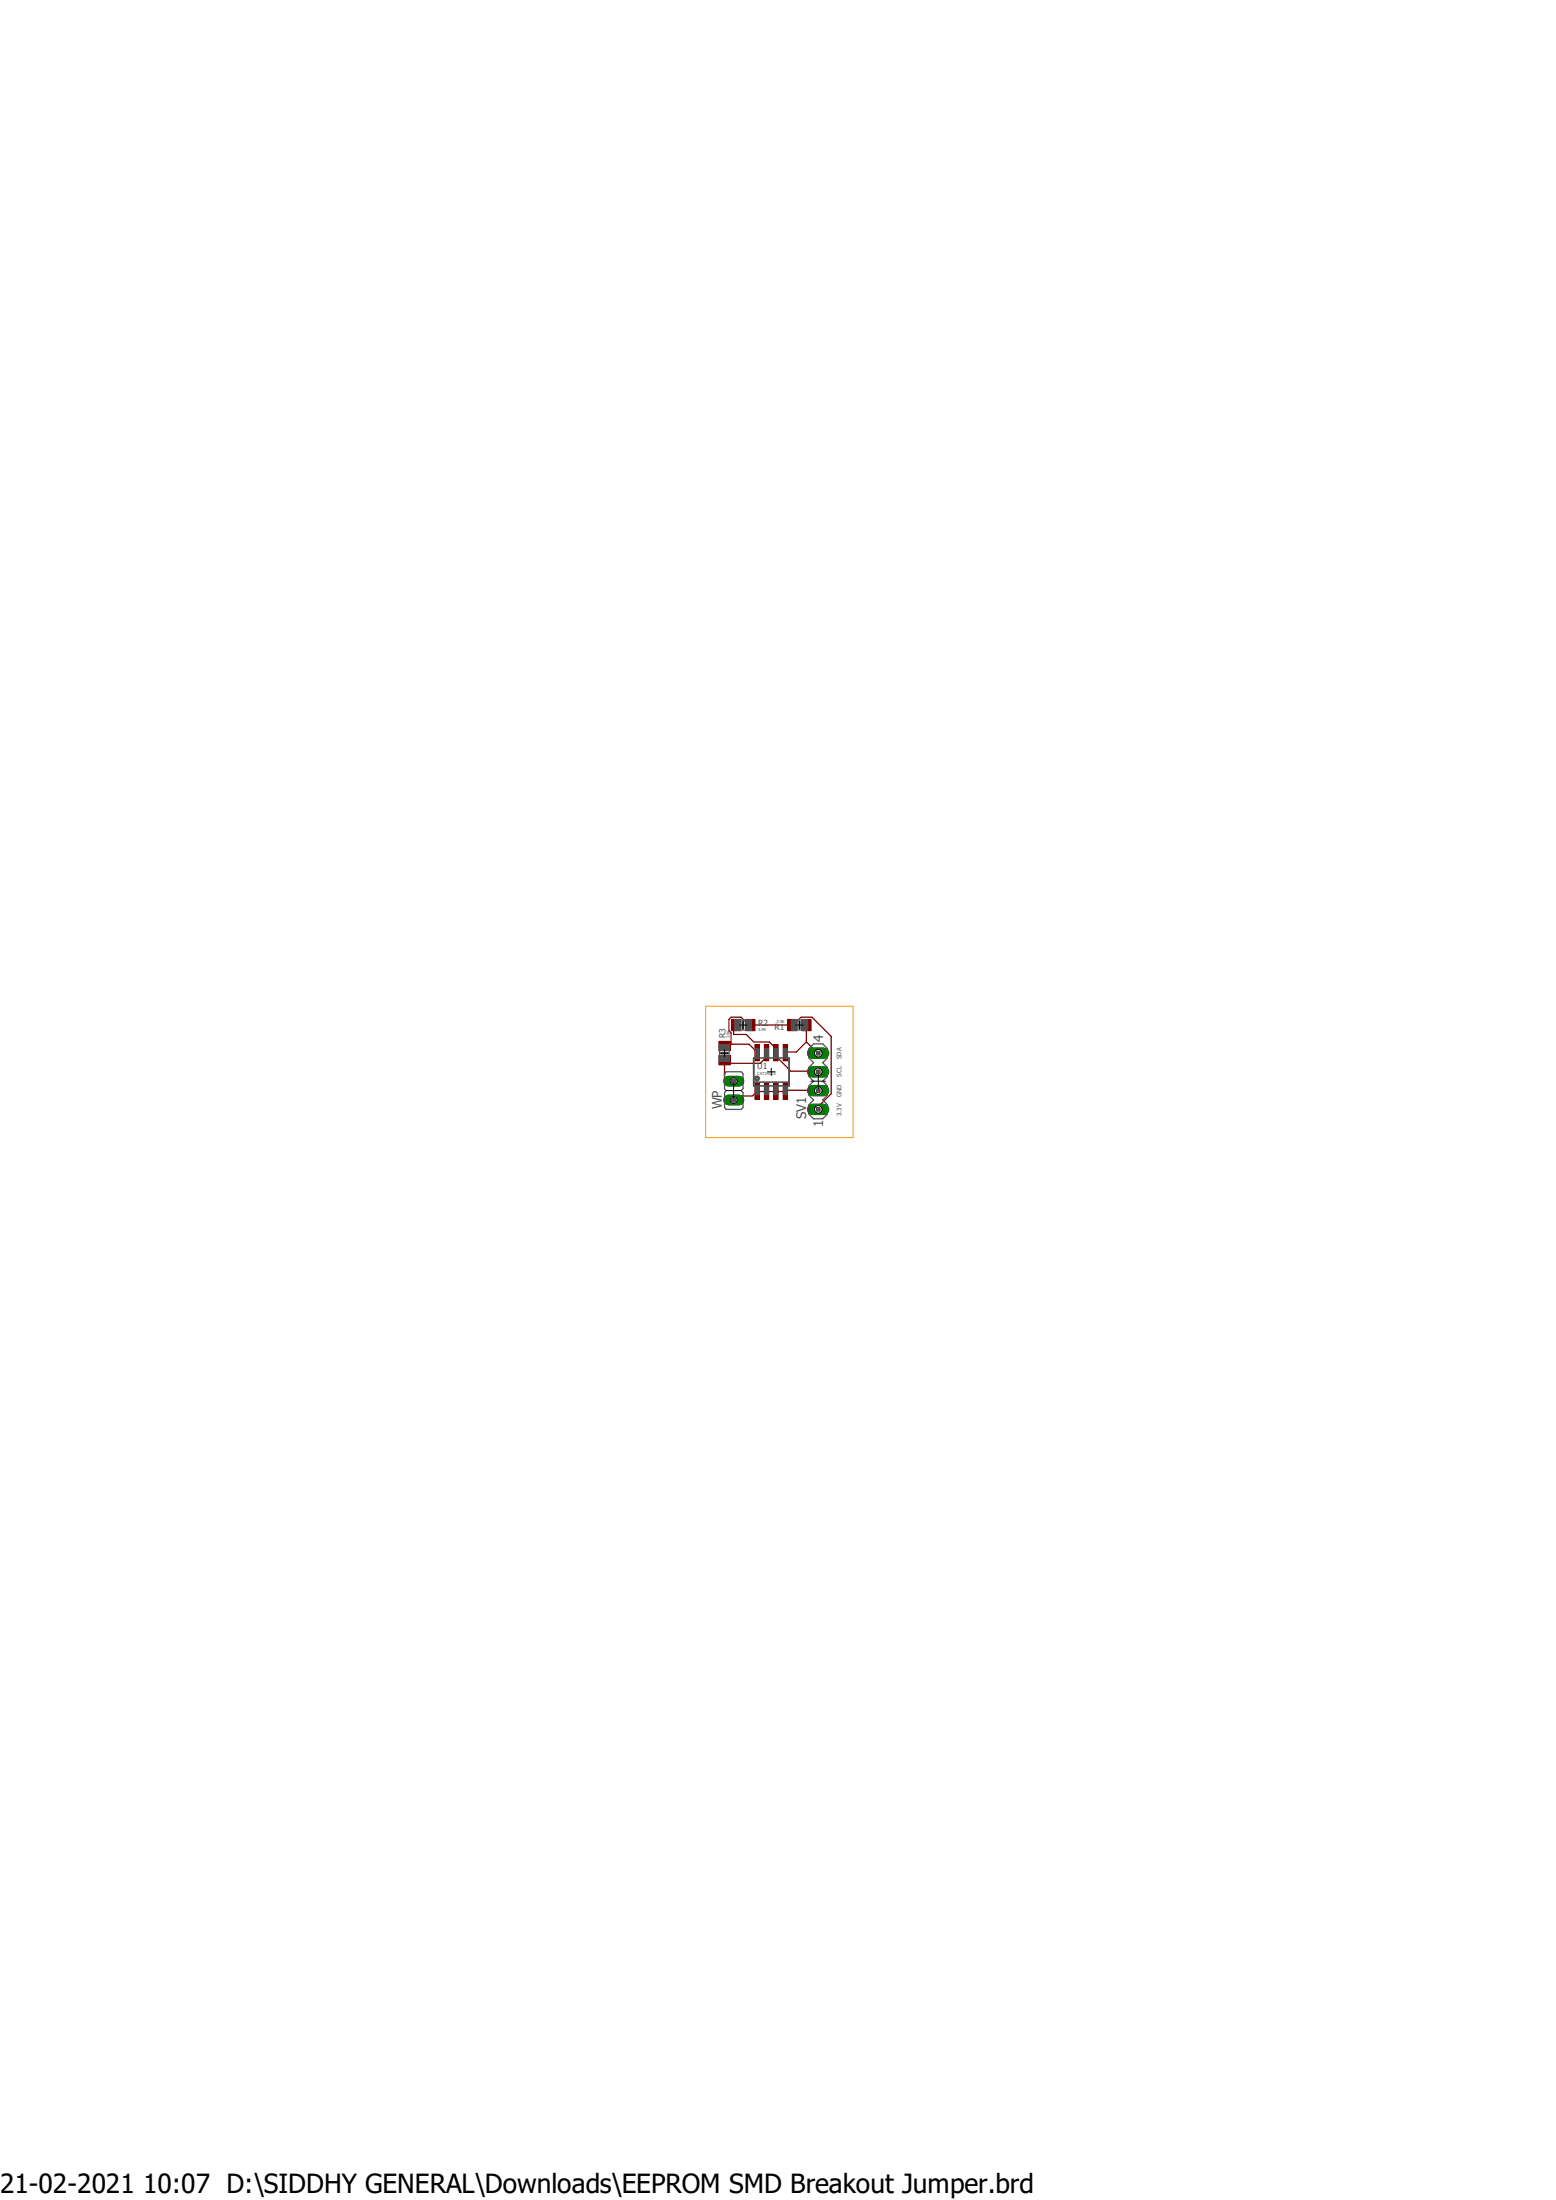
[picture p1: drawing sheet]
<svg xmlns="http://www.w3.org/2000/svg" width="210mm" height="297mm" viewBox="0 0 210 297" stroke-linecap="round" stroke-linejoin="round" font-family="sans-serif">
<path d="M91.9 134.6l26.1 22.8M118 134.6l-26.1 22.8" fill="none" stroke="#fff" stroke-width=".13"/>
<path d="M109.7 149.8h1.5" fill="none" stroke="#008000" stroke-width="1.5"/>
<circle cx="110.4" cy="149.8" r=".51" fill="#fff"/>
<circle cx="110.4" cy="149.8" r=".51" fill="none" stroke="#000" stroke-width=".13"/>
<path d="M109.7 147.2h1.5" fill="none" stroke="#008000" stroke-width="1.5"/>
<circle cx="110.4" cy="147.2" r=".51" fill="#fff"/>
<circle cx="110.4" cy="147.2" r=".51" fill="none" stroke="#000" stroke-width=".13"/>
<path d="M109.7 144.7h1.5" fill="none" stroke="#008000" stroke-width="1.5"/>
<circle cx="110.4" cy="144.7" r=".51" fill="#fff"/>
<circle cx="110.4" cy="144.7" r=".51" fill="none" stroke="#000" stroke-width=".13"/>
<path d="M109.7 142.2h1.5" fill="none" stroke="#008000" stroke-width="1.5"/>
<circle cx="110.4" cy="142.2" r=".51" fill="#fff"/>
<circle cx="110.4" cy="142.2" r=".51" fill="none" stroke="#000" stroke-width=".13"/>
<path d="M98.3 148.5h1.4" fill="none" stroke="#008000" stroke-width="1.4"/>
<circle cx="99" cy="148.5" r=".46" fill="#fff"/>
<circle cx="99" cy="148.5" r=".46" fill="none" stroke="#000" stroke-width=".13"/>
<path d="M98.3 146h1.4" fill="none" stroke="#008000" stroke-width="1.4"/>
<circle cx="99" cy="146" r=".46" fill="#fff"/>
<circle cx="99" cy="146" r=".46" fill="none" stroke="#000" stroke-width=".13"/>
<path d="M108.2 137.6h1.3v1.5h-1.3z" fill-rule="evenodd" fill="#800000"/>
<path d="M108.2 137.6h1.3v1.5h-1.3z" fill="none" stroke="#800000" stroke-width=".13"/>
<path d="M106.3 137.6h1.3v1.5h-1.3z" fill-rule="evenodd" fill="#800000"/>
<path d="M106.3 137.6h1.3v1.5h-1.3z" fill="none" stroke="#800000" stroke-width=".13"/>
<path d="M98.7 137.6h1.3v1.5h-1.3z" fill-rule="evenodd" fill="#800000"/>
<path d="M98.7 137.6h1.3v1.5h-1.3z" fill="none" stroke="#800000" stroke-width=".13"/>
<path d="M100.6 137.6h1.3v1.5h-1.3z" fill-rule="evenodd" fill="#800000"/>
<path d="M100.6 137.6h1.3v1.5h-1.3z" fill="none" stroke="#800000" stroke-width=".13"/>
<path d="M97 142.5h1.6v1.3h-1.6z" fill-rule="evenodd" fill="#800000"/>
<path d="M97 142.5h1.6v1.3h-1.6z" fill="none" stroke="#800000" stroke-width=".13"/>
<path d="M97 140.6h1.6v1.3h-1.6z" fill-rule="evenodd" fill="#800000"/>
<path d="M97 140.6h1.6v1.3h-1.6z" fill="none" stroke="#800000" stroke-width=".13"/>
<path d="M103.2 146.2h.6v2.2h-.6z" fill-rule="evenodd" fill="#800000"/>
<path d="M103.2 146.2h.6v2.2h-.6z" fill="none" stroke="#800000" stroke-width=".13"/>
<path d="M103.2 141h.6v2.2h-.6z" fill-rule="evenodd" fill="#800000"/>
<path d="M103.2 141h.6v2.2h-.6z" fill="none" stroke="#800000" stroke-width=".13"/>
<path d="M101.9 146.2h.6v2.2h-.6z" fill-rule="evenodd" fill="#800000"/>
<path d="M101.9 146.2h.6v2.2h-.6z" fill="none" stroke="#800000" stroke-width=".13"/>
<path d="M104.4 146.2h.6v2.2h-.6z" fill-rule="evenodd" fill="#800000"/>
<path d="M104.4 146.2h.6v2.2h-.6z" fill="none" stroke="#800000" stroke-width=".13"/>
<path d="M105.7 146.2h.6v2.2h-.6z" fill-rule="evenodd" fill="#800000"/>
<path d="M105.7 146.2h.6v2.2h-.6z" fill="none" stroke="#800000" stroke-width=".13"/>
<path d="M101.9 141h.6v2.2h-.6z" fill-rule="evenodd" fill="#800000"/>
<path d="M101.9 141h.6v2.2h-.6z" fill="none" stroke="#800000" stroke-width=".13"/>
<path d="M104.4 141h.6v2.2h-.6z" fill-rule="evenodd" fill="#800000"/>
<path d="M104.4 141h.6v2.2h-.6z" fill="none" stroke="#800000" stroke-width=".13"/>
<path d="M105.7 141h.6v2.2h-.6z" fill-rule="evenodd" fill="#800000"/>
<path d="M105.7 141h.6v2.2h-.6z" fill="none" stroke="#800000" stroke-width=".13"/>
<path d="M99.4 138.4l-.4 .3v1h1.7l1 1h2.1l.8 .7v.6l.2 .2v.4l1.9 2h3.7v.1M108.9 138.4l-.1 2.3M97.8 143.1v2.9h1.2M102.2 142.1l-1.1-1.1h-2.3l-1 .2 .9-.4v-1.4l-.3-.3v-1.5l.3-.3h1.3l1.1 1.1h5.9l1.1-1.1h1.5l2.6 2.6v7.8l-1.7 1.6v.5h-.1M103.5 142.1l-.1 .1v.6l-.8 .8h-4.8M108.8 140.7l1.6 1.5M108.8 140.7l-1.3 1.3h-1.4l-.1 .1M110.4 147.2h-4.3l-.1 .2-3.8-.1-.6 .7h-2l-.6 .5" fill="none" stroke="#800000" stroke-width=".17"/>
<path d="M109.7 149.8h1.5" fill="none" stroke="#008000" stroke-width="1.5"/>
<circle cx="110.4" cy="149.8" r=".51" fill="#fff"/>
<circle cx="110.4" cy="149.8" r=".51" fill="none" stroke="#000" stroke-width=".13"/>
<path d="M109.7 147.2h1.5" fill="none" stroke="#008000" stroke-width="1.5"/>
<circle cx="110.4" cy="147.2" r=".51" fill="#fff"/>
<circle cx="110.4" cy="147.2" r=".51" fill="none" stroke="#000" stroke-width=".13"/>
<path d="M109.7 144.7h1.5" fill="none" stroke="#008000" stroke-width="1.5"/>
<circle cx="110.4" cy="144.7" r=".51" fill="#fff"/>
<circle cx="110.4" cy="144.7" r=".51" fill="none" stroke="#000" stroke-width=".13"/>
<path d="M109.7 142.2h1.5" fill="none" stroke="#008000" stroke-width="1.5"/>
<circle cx="110.4" cy="142.2" r=".51" fill="#fff"/>
<circle cx="110.4" cy="142.2" r=".51" fill="none" stroke="#000" stroke-width=".13"/>
<path d="M98.3 148.5h1.4" fill="none" stroke="#008000" stroke-width="1.4"/>
<circle cx="99" cy="148.5" r=".46" fill="#fff"/>
<circle cx="99" cy="148.5" r=".46" fill="none" stroke="#000" stroke-width=".13"/>
<path d="M98.3 146h1.4" fill="none" stroke="#008000" stroke-width="1.4"/>
<circle cx="99" cy="146" r=".46" fill="#fff"/>
<circle cx="99" cy="146" r=".46" fill="none" stroke="#000" stroke-width=".13"/>
<path d="M100.3 137.9v1M107.9 137.9v1M97.3 142.2h1" fill="none" stroke="#505050" stroke-width=".34"/>
<path d="M109.2 141.6l.6-.7h1.2l.7 .7v1.2l-.7 .7 .7 .6v1.2l-.7 .7 .7 .6v1.3l-.7 .6 .7 .6v1.3l-.7 .6h-1.2l-.6-.6v-1.3l.6-.6-.6-.6v-1.3l.6-.6-.6-.7v-1.2l.6-.6-.6-.7z" fill="none" stroke="#505050" stroke-width=".17"/>
<path d="M101.7 142.8v3.8M106.5 142.8v3.8" fill="none" stroke="#505050" stroke-width=".21"/>
<path d="M101.9 145.3l.3-.1 .2 .1 .1 .3-.1 .2-.2 .2-.3-.2-.1-.2 .4-.1 .1 .1-.1 .2-.2-.2h-.2z" fill-rule="evenodd" fill="#505050"/>
<path d="M107.5 139.1h.8M107.5 137.7h.7M101.9 145.3l.3-.1 .2 .1 .1 .3-.1 .2-.2 .2-.3-.2-.1-.2 .4-.1 .1 .1-.1 .2-.2-.2h-.2z" fill="none" stroke="#505050" stroke-width=".13"/>
<path d="M98 144.7h2l.3 .2v2.1l-.3 .2 .3 .3v2l-.3 .3h-2l-.2-.3v-2l.2-.3-.2-.2v-2.1z" fill="none" stroke="#505050" stroke-width=".17"/>
<path d="M108.2 137.7h.8v1.4h-.8z" fill-rule="evenodd" fill="#505050"/>
<path d="M108.2 137.7h.8v1.4h-.8z" fill="none" stroke="#505050" stroke-width=".13"/>
<path d="M106.8 137.7h.8v1.4h-.8z" fill-rule="evenodd" fill="#505050"/>
<path d="M99.9 137.7h.8M99.9 139.1h.8M106.8 137.7h.8v1.4h-.8z" fill="none" stroke="#505050" stroke-width=".13"/>
<path d="M99.2 137.7h.7v1.4h-.7z" fill-rule="evenodd" fill="#505050"/>
<path d="M99.2 137.7h.7v1.4h-.7z" fill="none" stroke="#505050" stroke-width=".13"/>
<path d="M100.7 137.7h.7v1.4h-.7z" fill-rule="evenodd" fill="#505050"/>
<path d="M100.7 137.7h.7v1.4h-.7zM97.1 141.8v.8M98.4 141.8v.7" fill="none" stroke="#505050" stroke-width=".13"/>
<path d="M97 142.5h1.5v.8h-1.5z" fill-rule="evenodd" fill="#505050"/>
<path d="M97 142.5h1.5v.8h-1.5z" fill="none" stroke="#505050" stroke-width=".13"/>
<path d="M97 141.1h1.5v.7h-1.5z" fill-rule="evenodd" fill="#505050"/>
<path d="M97 141.1h1.5v.7h-1.5z" fill="none" stroke="#505050" stroke-width=".13"/>
<path d="M110.2 147h.5v.5h-.5z" fill-rule="evenodd" fill="#505050"/>
<path d="M110.2 147h.5v.5h-.5z" fill="none" stroke="#505050" stroke-width=".13"/>
<path d="M110.2 149.5h.5v.5h-.5z" fill-rule="evenodd" fill="#505050"/>
<path d="M110.2 149.5h.5v.5h-.5z" fill="none" stroke="#505050" stroke-width=".13"/>
<path d="M110.2 144.4h.5v.5h-.5z" fill-rule="evenodd" fill="#505050"/>
<path d="M110.2 144.4h.5v.5h-.5z" fill="none" stroke="#505050" stroke-width=".13"/>
<path d="M110.2 141.9h.5v.6h-.5z" fill-rule="evenodd" fill="#505050"/>
<path d="M110.2 141.9h.5v.6h-.5z" fill="none" stroke="#505050" stroke-width=".13"/>
<path d="M101.7 142.8h4.8v3.8h-4.8zM101.7 146.1h4.8" fill="none" stroke="#505050" stroke-width=".21"/>
<path d="M101.9 146.7h.5v1.1h-.5z" fill-rule="evenodd" fill="#505050"/>
<path d="M101.9 146.7h.5v1.1h-.5z" fill="none" stroke="#505050" stroke-width=".13"/>
<path d="M103.2 146.7h.5v1.1h-.5z" fill-rule="evenodd" fill="#505050"/>
<path d="M103.2 146.7h.5v1.1h-.5z" fill="none" stroke="#505050" stroke-width=".13"/>
<path d="M104.5 146.7h.5v1.1h-.5z" fill-rule="evenodd" fill="#505050"/>
<path d="M104.5 146.7h.5v1.1h-.5z" fill="none" stroke="#505050" stroke-width=".13"/>
<path d="M105.7 146.7h.6v1.1h-.6z" fill-rule="evenodd" fill="#505050"/>
<path d="M105.7 146.7h.6v1.1h-.6z" fill="none" stroke="#505050" stroke-width=".13"/>
<path d="M105.7 141.6h.6v1.1h-.6z" fill-rule="evenodd" fill="#505050"/>
<path d="M105.7 141.6h.6v1.1h-.6z" fill="none" stroke="#505050" stroke-width=".13"/>
<path d="M104.5 141.6h.5v1.1h-.5z" fill-rule="evenodd" fill="#505050"/>
<path d="M104.5 141.6h.5v1.1h-.5z" fill="none" stroke="#505050" stroke-width=".13"/>
<path d="M103.2 141.6h.5v1.1h-.5z" fill-rule="evenodd" fill="#505050"/>
<path d="M103.2 141.6h.5v1.1h-.5z" fill="none" stroke="#505050" stroke-width=".13"/>
<path d="M101.9 141.6h.5v1.1h-.5z" fill-rule="evenodd" fill="#505050"/>
<path d="M101.9 141.6h.5v1.1h-.5z" fill="none" stroke="#505050" stroke-width=".13"/>
<path d="M98.7 145.7h.6v.6h-.6z" fill-rule="evenodd" fill="#505050"/>
<path d="M98.7 145.7h.6v.6h-.6z" fill="none" stroke="#505050" stroke-width=".13"/>
<path d="M98.7 148.2h.6v.6h-.6z" fill-rule="evenodd" fill="#505050"/>
<path d="M98.7 148.2h.6v.6h-.6z" fill="none" stroke="#505050" stroke-width=".13"/>
<path d="M99.8 138.4h1M100.3 137.9v1M107.4 138.4h1M107.9 137.9v1M97.3 142.2h1M97.8 141.7v1M98 147.2h2M99 146.2v2.1M103.6 144.7h1M104.1 144.2v1M109.4 146h2M110.4 144.9v2.1" fill="none" stroke="#000" stroke-width=".13"/>
<path d="M95.2 135.8h19.9v17.8h-19.9z" fill="none" stroke="#f90" stroke-width=".13"/>
<text font-size="3.6" x="0" y="296">21-02-2021 10:07 D:\SIDDHY GENERAL\Downloads\EEPROM SMD Breakout Jumper.brd</text>
<g font-size="1.8" fill="#505050">
<text x="111.1" y="140.7" transform="rotate(-90 111.1 140.7)">4</text>
<text x="97.4" y="149.8" transform="rotate(-90 97.4 149.8)">WP</text>
<text x="108.8" y="151" transform="rotate(-90 108.8 151)">SV1</text>
<text x="111.1" y="152.2" transform="rotate(-90 111.1 152.2)">1</text>
</g>
<g font-size="1.1" fill="#505050">
<text x="97.9" y="140.2" transform="rotate(-90 97.9 140.2)">R3</text>
<text x="102.3" y="138.5">R2</text>
<text x="104.5" y="139.1">R1</text>
<text x="102.2" y="144.4">U1</text>
</g>
<g font-size=".8" fill="#505050">
<text x="113.6" y="143" transform="rotate(-90 113.6 143)">SDA</text>
<text x="113.6" y="148.1" transform="rotate(-90 113.6 148.1)">GND</text>
<text x="113.6" y="145.3" transform="rotate(-90 113.6 145.3)">SCL</text>
<text x="113.6" y="150.7" transform="rotate(-90 113.6 150.7)">3.3V</text>
</g>
<g font-size=".6" fill="#505050">
<text x="98.5" y="140.2" transform="rotate(-90 98.5 140.2)">3.9K</text>
<text x="102.3" y="139.1">3.9K</text>
<text x="104.8" y="138">3.9K</text>
<text x="102.2" y="145.1">CAT24C32</text>
</g>
</svg>
